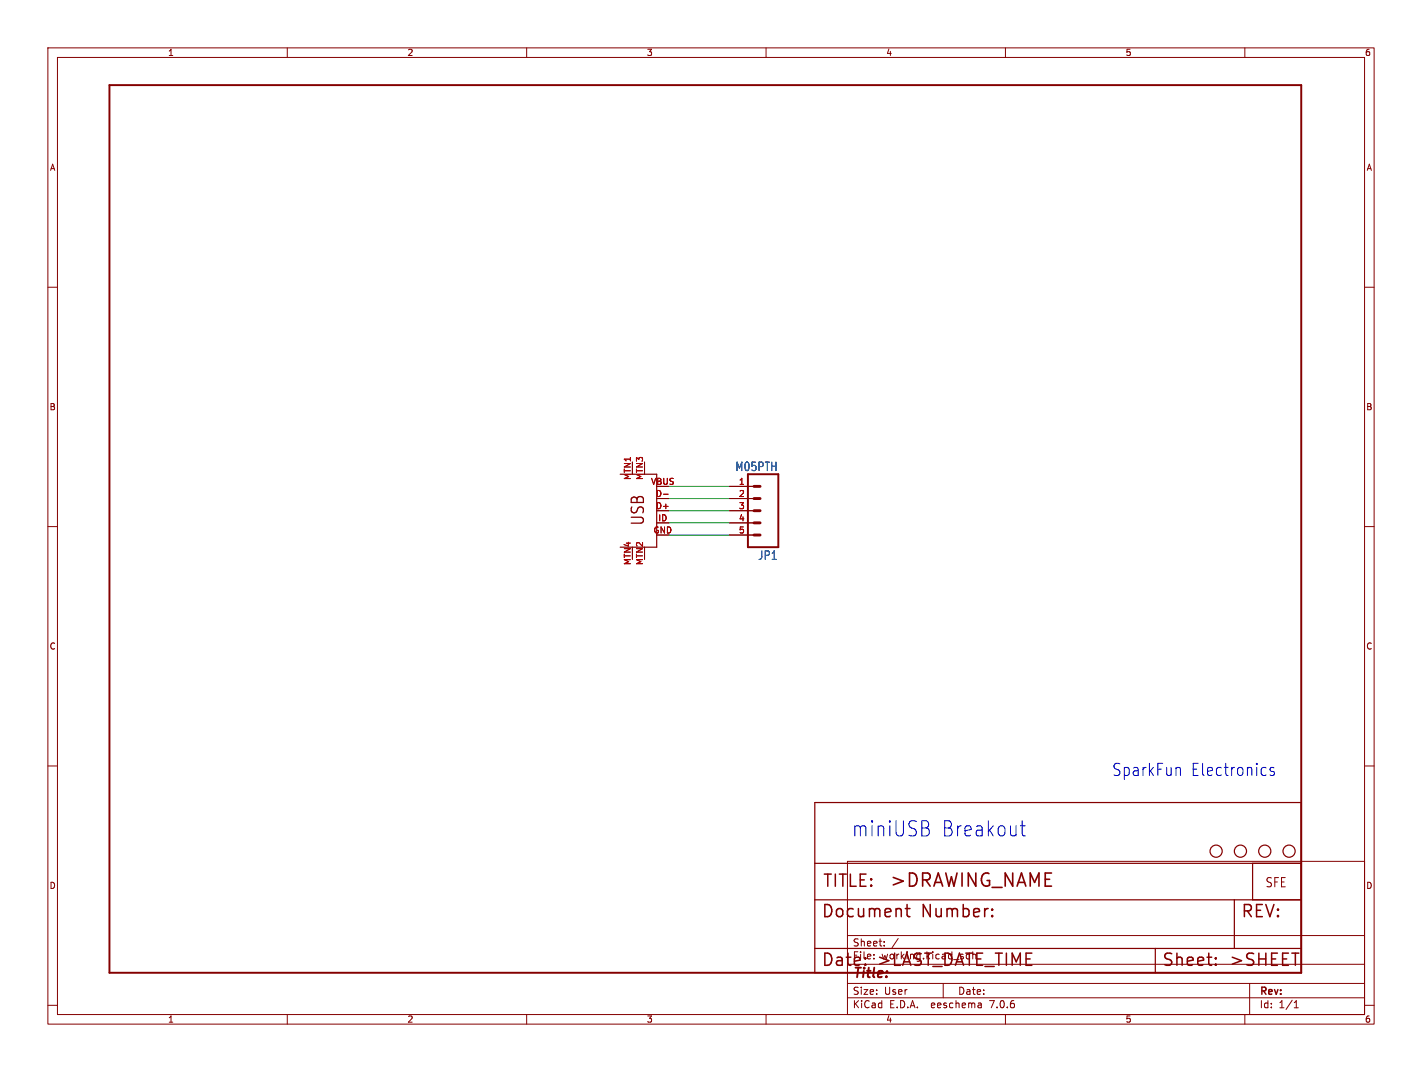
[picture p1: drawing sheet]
<svg xmlns="http://www.w3.org/2000/svg" width="297mm" height="224mm" viewBox="0 0 297 224" stroke-linecap="round" stroke-linejoin="round" font-family="sans-serif">
<g fill="none" stroke="#840000" stroke-width=".21">
<path d="M10 10h277v203.9h-277zM12 12h273v199.9h-273zM60 10v2M110 10v2M160 10v2M210 10v2M260 10v2M10 60h2M285 60h2M10 110h2M137.2 104.1h2.5M137.2 109.2h2.5"/>
<path d="M152.4 104.1h5.1M152.4 109.2h5.1M152.4 101.6h5.1M152.4 106.7h5.1M152.4 111.8h5.1M285 110h2M10 160h2M285 160h2M177 179.9h108v32h-108zM177 195.4h108M184.7 197.5v.1M184.7 196.7v.1"/>
<path d="M187.6 196l-1.3 2M10 210h2M60 211.9v2M110 211.9v2M160 211.9v2M177 208.4h108M177 205.4h108M177 201.4h108M197 205.4v3M204.9 209.6l.1 .9M205 210.4l-.2 .1M205 209.9h-.2"/>
<path d="M210 211.9v2M260 211.9v2M261 205.4v6.5M270.3 210.5h.9M270.3 209.4l.4-.4v1.5M285 210h2"/>
</g>
<g fill="none" stroke="#840000" stroke-width=".25">
<path d="M129.5 99.1h7.7v15.2h-7.7M170.2 167.6h101.6v35.6h-101.6zM170.2 188h101.6M170.2 180.3h101.6M170.2 198.1h101.6M241.3 198.1v5.1M257.8 188v10.1M261.6 180.3v7.7"/>
<circle cx="254" cy="177.8" r="1.27"/>
<circle cx="259.1" cy="177.8" r="1.27"/>
<circle cx="264.2" cy="177.8" r="1.27"/>
<circle cx="269.2" cy="177.8" r="1.27"/>
</g>
<path d="M138.6 103.2h.9" fill="none" stroke="#a90000" stroke-width=".21"/>
<path d="M22.9 17.8h248.9v185.4h-248.9zM156.2 99.1h6.4v15.2h-6.4z" fill="none" stroke="#840000" stroke-width=".41"/>
<path d="M157.5 101.6h1.2M157.5 104.1h1.2M157.5 106.7h1.2M157.5 109.2h1.2M157.5 111.8h1.2" fill="none" stroke="#840000" stroke-width=".61"/>
<g fill="none" stroke="#840000" stroke-width=".32">
<path d="M189.1 189.8h1M189.5 188.9v2.2l.1 .3 .5 .1M207.2 191.2l.2 .2-.2 .1M207.2 191.2l-.1 .2 .1 .1M207.2 189.9v.2M207.2 191.2v.3M207.2 189.9l.2 .1-.2 .1M207.2 189.9l-.1 .1 .1 .1M180.7 201.4l.2 .1-.2 .1M253.9 201.4l.1 .1-.1 .1M253.9 201.4l-.1 .1 .1 .1M253.9 200.1v.2"/>
<path d="M253.9 201.4v.2M253.9 200.1l.1 .1-.1 .1M253.9 200.1l-.1 .1 .1 .1"/>
</g>
<path d="M193.4 173a.87 .87 0 0 1 .7 .7 .87 .87 0 0 1-.5 .9M193.7 171.6a.81 .81 0 0 1 0 1.2M213.1 172.5h1M213.5 171.4v2.8l.1 .3 .5 .1M246.2 160.3l.4 .4v1.3M266.1 160.4l-.5-.1a.44 .44 0 0 0-.3 .4 .44 .44 0 0 0 .3 .4h.3a.44 .44 0 0 1 .3 .5 .44 .44 0 0 1-.3 .4l-.6-.1" fill="none" stroke="#0000c2" stroke-width=".21"/>
<path d="M139.7 109.2h12.7M139.7 101.6h12.7M139.7 106.7h12.7M139.7 104.1h12.7M139.7 111.8h12.7" fill="none" stroke="#009600" stroke-width=".21"/>
<g font-size="4.4" fill="#0000c2">
<text x="177.8" y="175">miniUSB</text>
<text x="196.5" y="175">Breakout</text>
</g>
<text font-size="3.8" fill="#840000" x="185.7" y="185.7">&gt;DRAWING_NAME</text>
<g font-size="3.5" fill="#840000">
<text x="134.9" y="110" transform="rotate(-90 134.9 110)">USB</text>
<text x="171.7" y="185.7">TITLE:</text>
<text x="171.4" y="192.1">Document</text>
<text x="192.5" y="192.1">Number:</text>
<text x="259.1" y="192.1">REV:</text>
<text x="171.4" y="202.2">Date:</text>
<text x="182.9" y="202.2">&gt;LAST_DATE_TIME</text>
<text x="242.6" y="202.2">Sheet:</text>
<text x="256.5" y="202.2">&gt;SHEET</text>
</g>
<g font-size="3.5" fill="#0000c2">
<text x="232.3" y="162.3">SparkFun</text>
<text x="248.8" y="162.3">Electronics</text>
</g>
<text font-size="2.8" fill="#840000" x="178" y="204.8">Title:</text>
<text font-size="2.7" fill="#840000" x="264.2" y="185.6">SFE</text>
<g font-size="2.5" fill="#006464">
<text x="153.5" y="98.6">M05PTH</text>
<text x="158.2" y="117.2">JP1</text>
</g>
<g font-size="2.1" fill="#840000">
<text x="178" y="197.9">Sheet:</text>
<text x="178" y="200.6">File:</text>
<text x="184.1" y="200.6">working.kicad_sch</text>
<text x="178" y="208">Size:</text>
<text x="184.7" y="208">User</text>
<text x="200" y="208">Date:</text>
<text x="263" y="208.2">Rev:</text>
<text x="178" y="210.8">KiCad</text>
<text x="185.7" y="210.8">E.D.A.</text>
<text x="194.6" y="210.8">eeschema</text>
<text x="207" y="210.8">7.0.6</text>
<text x="263" y="210.8">Id:</text>
<text x="267.1" y="210.8">1/1</text>
</g>
<g font-size="1.8" fill="#840000">
<text x="35" y="11.9">1</text>
<text x="85" y="11.9">2</text>
<text x="135" y="11.9">3</text>
<text x="185" y="11.9">4</text>
<text x="235" y="11.9">5</text>
<text x="285" y="11.9">6</text>
<text x="10.3" y="35.9">A</text>
<text x="285.3" y="35.9">A</text>
<text x="10.3" y="85.9">B</text>
<text x="285.3" y="85.9">B</text>
<text x="10.3" y="135.9">C</text>
<text x="285.3" y="135.9">C</text>
<text x="10.3" y="185.9">D</text>
<text x="285.3" y="185.9">D</text>
<text x="35" y="213.8">1</text>
<text x="85" y="213.8">2</text>
<text x="135" y="213.8">3</text>
<text x="185" y="213.8">4</text>
<text x="235" y="213.8">5</text>
<text x="285" y="213.8">6</text>
</g>
<g font-size="1.8" fill="#a90000">
<text x="131.8" y="100.4" transform="rotate(-90 131.8 100.4)">MTN1</text>
<text x="134.4" y="100.4" transform="rotate(-90 134.4 100.4)">MTN3</text>
<text x="135.9" y="101.3">VBUS</text>
<text x="154.2" y="101.3">1</text>
<text x="136.9" y="106.4">D+</text>
<text x="136.9" y="103.9">D-</text>
<text x="154.2" y="103.9">2</text>
<text x="154.2" y="106.4">3</text>
<text x="136.4" y="111.5">GND</text>
<text x="137.4" y="109">ID</text>
<text x="154.2" y="109">4</text>
<text x="154.2" y="111.5">5</text>
<text x="131.8" y="118.2" transform="rotate(-90 131.8 118.2)">MTN4</text>
<text x="134.4" y="118.2" transform="rotate(-90 134.4 118.2)">MTN2</text>
</g>
</svg>
